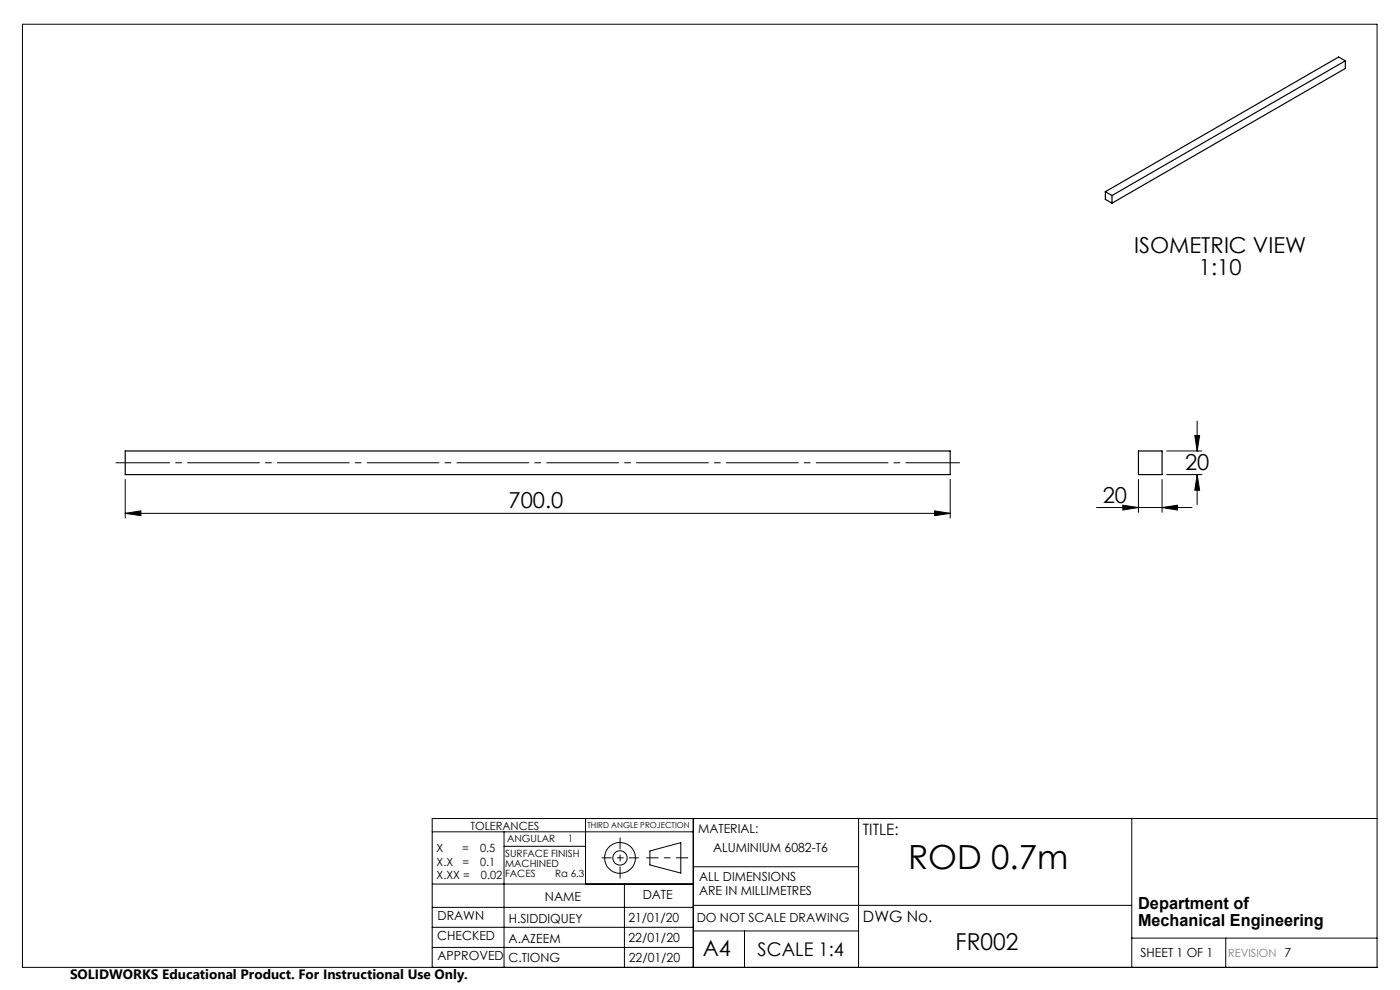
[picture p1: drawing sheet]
<svg xmlns="http://www.w3.org/2000/svg" width="297mm" height="210mm" viewBox="0 0 297 210" stroke-linecap="round" stroke-linejoin="round" font-family="sans-serif">
<g fill="none" stroke="#000" stroke-width=".21">
<path d="M4.8 5.1h287.3v200.1h-287.3zM247.5 95.7h7.5M253.5 92.4h1l-.5 3.3zM254 89.3v6.4M254 95.7h.1M26.6 108.9l3.3-.5v1zM26.6 101.7v8.2M26.6 108.9h175M198.3 108.4l3.3 .5-3.3 .5zM201.6 101.7v8.2M232.6 107.7h20.3M238.2 107.2l3.3 .5-3.3 .5z"/>
<path d="M241.5 101.7v7M246.5 107.7l3.3-.5v1zM246.5 101.7v7M247.5 100.7h7.5M254 100.6v6.4M254 100.7l.5 3.3h-1zM91.7 176.5h55.4M106.9 176.5v28.7M106.9 179.5h17.3M124.2 173.6v13.9M147.1 173.6v31.6M182.1 173.6v31.6"/>
<path d="M240.1 173.6v31.6M292.1 173.6h-200.4v31.6M91.7 196.7h55.4M91.7 192.5h55.4M91.7 187.5h55.4M132.5 187.5v17.7M137.9 180.5l6.5-1.8v6.5l-6.5-1.7zM147.1 183.9h35M147.1 197.5h35M147.1 192h93M157.9 197.5v7.7M240.1 199h52"/>
<path d="M260 199v6.2M91.7 201h55.4"/>
<circle cx="131.5" cy="182" r="1.52"/>
<circle cx="131.5" cy="182" r="3.3"/>
</g>
<path d="M145.9 182h-8.7" fill="none" stroke="#000" stroke-width=".21" stroke-dasharray="15.2 1.3 1.3 1.3" stroke-dashoffset="12.8"/>
<path d="M131.5 177.7v8.6" fill="none" stroke="#000" stroke-width=".21" stroke-dasharray="15.2 1.3 1.3 1.3" stroke-dashoffset="12.9"/>
<path d="M127.7 182h7.8" fill="none" stroke="#000" stroke-width=".21" stroke-dasharray="15.2 1.3 1.3 1.3" stroke-dashoffset="13.3"/>
<path d="M203.6 98.2h-179" fill="none" stroke="#000" stroke-width=".21" stroke-dasharray="15.2 1.3 1.3 1.3" stroke-dashoffset="3.8"/>
<g fill="#000">
<path d="M253.5 92.4h1l-.5 3.3zM254 100.7l.5 3.3h-1z"/>
<path d="M198.3 108.4l3.3 .5-3.3 .5zM26.6 108.9l3.3-.5v1zM246.5 107.7l3.3-.5v1zM238.2 107.2l3.3 .5-3.3 .5z"/>
</g>
<path d="M285.4 12.9l-49.5 28.6M285.4 12.9l-1.4-.8-49.5 28.6M285.4 12.9v1.6l-49.5 28.6M234.5 40.7l1.4 .8M234.5 40.7v1.6l1.4 .8M235.9 41.5v1.6M26.6 95.7h175v5h-175zM241.5 95.7h5v5h-5z" fill="none" stroke="#000" stroke-width=".25"/>
<text font-size="7.1" x="192.6" y="184.3">ROD 0.7m</text>
<text font-size="4.9" x="202.7" y="201.5">FR002</text>
<g font-size="4.7">
<text x="240.6" y="53.7">ISOMETRIC VIEW</text>
<text x="254.3" y="58.3">1:10</text>
<text x="251.4" y="99.6">20</text>
<text x="107.9" y="107.9">700.0</text>
<text x="233.9" y="106.6">20</text>
<text x="149.1" y="202.9">A4</text>
</g>
<text font-size="4" x="160.7" y="202.8">SCALE 1:4</text>
<g font-size="3.5">
<text x="241.4" y="192.8">Department of</text>
<text x="241.4" y="196.3">Mechanical Engineering</text>
</g>
<g font-size="3.3">
<text x="183" y="177.2">TITLE:</text>
<text x="183.1" y="195.7">DWG No.</text>
</g>
<text font-size="2.9" x="14.9" y="207.6">SOLIDWORKS Educational Product. For Instructional Use Only.</text>
<g font-size="2.7">
<text x="148.1" y="176.7">MATERIAL:</text>
<text x="151.3" y="180.8">ALUMINIUM 6082-T6</text>
<text x="115.6" y="191">NAME</text>
<text x="136.3" y="190.8">DATE</text>
<text x="148.3" y="186.8">ALL DIMENSIONS</text>
<text x="148.3" y="189.8">ARE IN MILLIMETRES</text>
<text x="92.8" y="195.2">DRAWN</text>
<text x="107.9" y="195.7">H.SIDDIQUEY</text>
<text x="133.3" y="195.6">21/01/20</text>
<text x="147.8" y="195.7">DO NOT SCALE DRAWING</text>
<text x="92.8" y="199.3">CHECKED</text>
<text x="92.8" y="203.6">APPROVED</text>
<text x="107.9" y="199.9">A.AZEEM</text>
<text x="133.3" y="199.8">22/01/20</text>
<text x="242" y="203">SHEET 1 OF 1</text>
<text x="107.9" y="204.1">C.TIONG</text>
<text x="133.4" y="204">22/01/20</text>
</g>
<g font-size="2.4">
<text x="99.8" y="176">TOLERANCES</text>
<text x="92.6" y="180.8">X</text>
<text x="92.6" y="183.6">X.X</text>
<text x="98" y="180.8">=</text>
<text x="98.1" y="183.6">=</text>
<text x="101.8" y="180.8">0.5</text>
<text x="101.9" y="183.6">0.1</text>
<text x="92.6" y="186.4">X.XX =</text>
<text x="102" y="186.4">0.02</text>
</g>
<text font-size="2.4" fill="#808080" x="260.6" y="203">REVISION 7</text>
<g font-size="2.1">
<text x="107.6" y="178.6">ANGULAR</text>
<text x="120.5" y="178.6">1</text>
<text x="107.2" y="181.8">SURFACE FINISH</text>
<text x="107.2" y="183.9">MACHINED</text>
<text x="107.2" y="186">FACES</text>
<text x="117.8" y="186">Ra 6.3</text>
</g>
<text font-size="1.7" x="124.6" y="175.7">THIRD ANGLE PROJECTION</text>
</svg>
